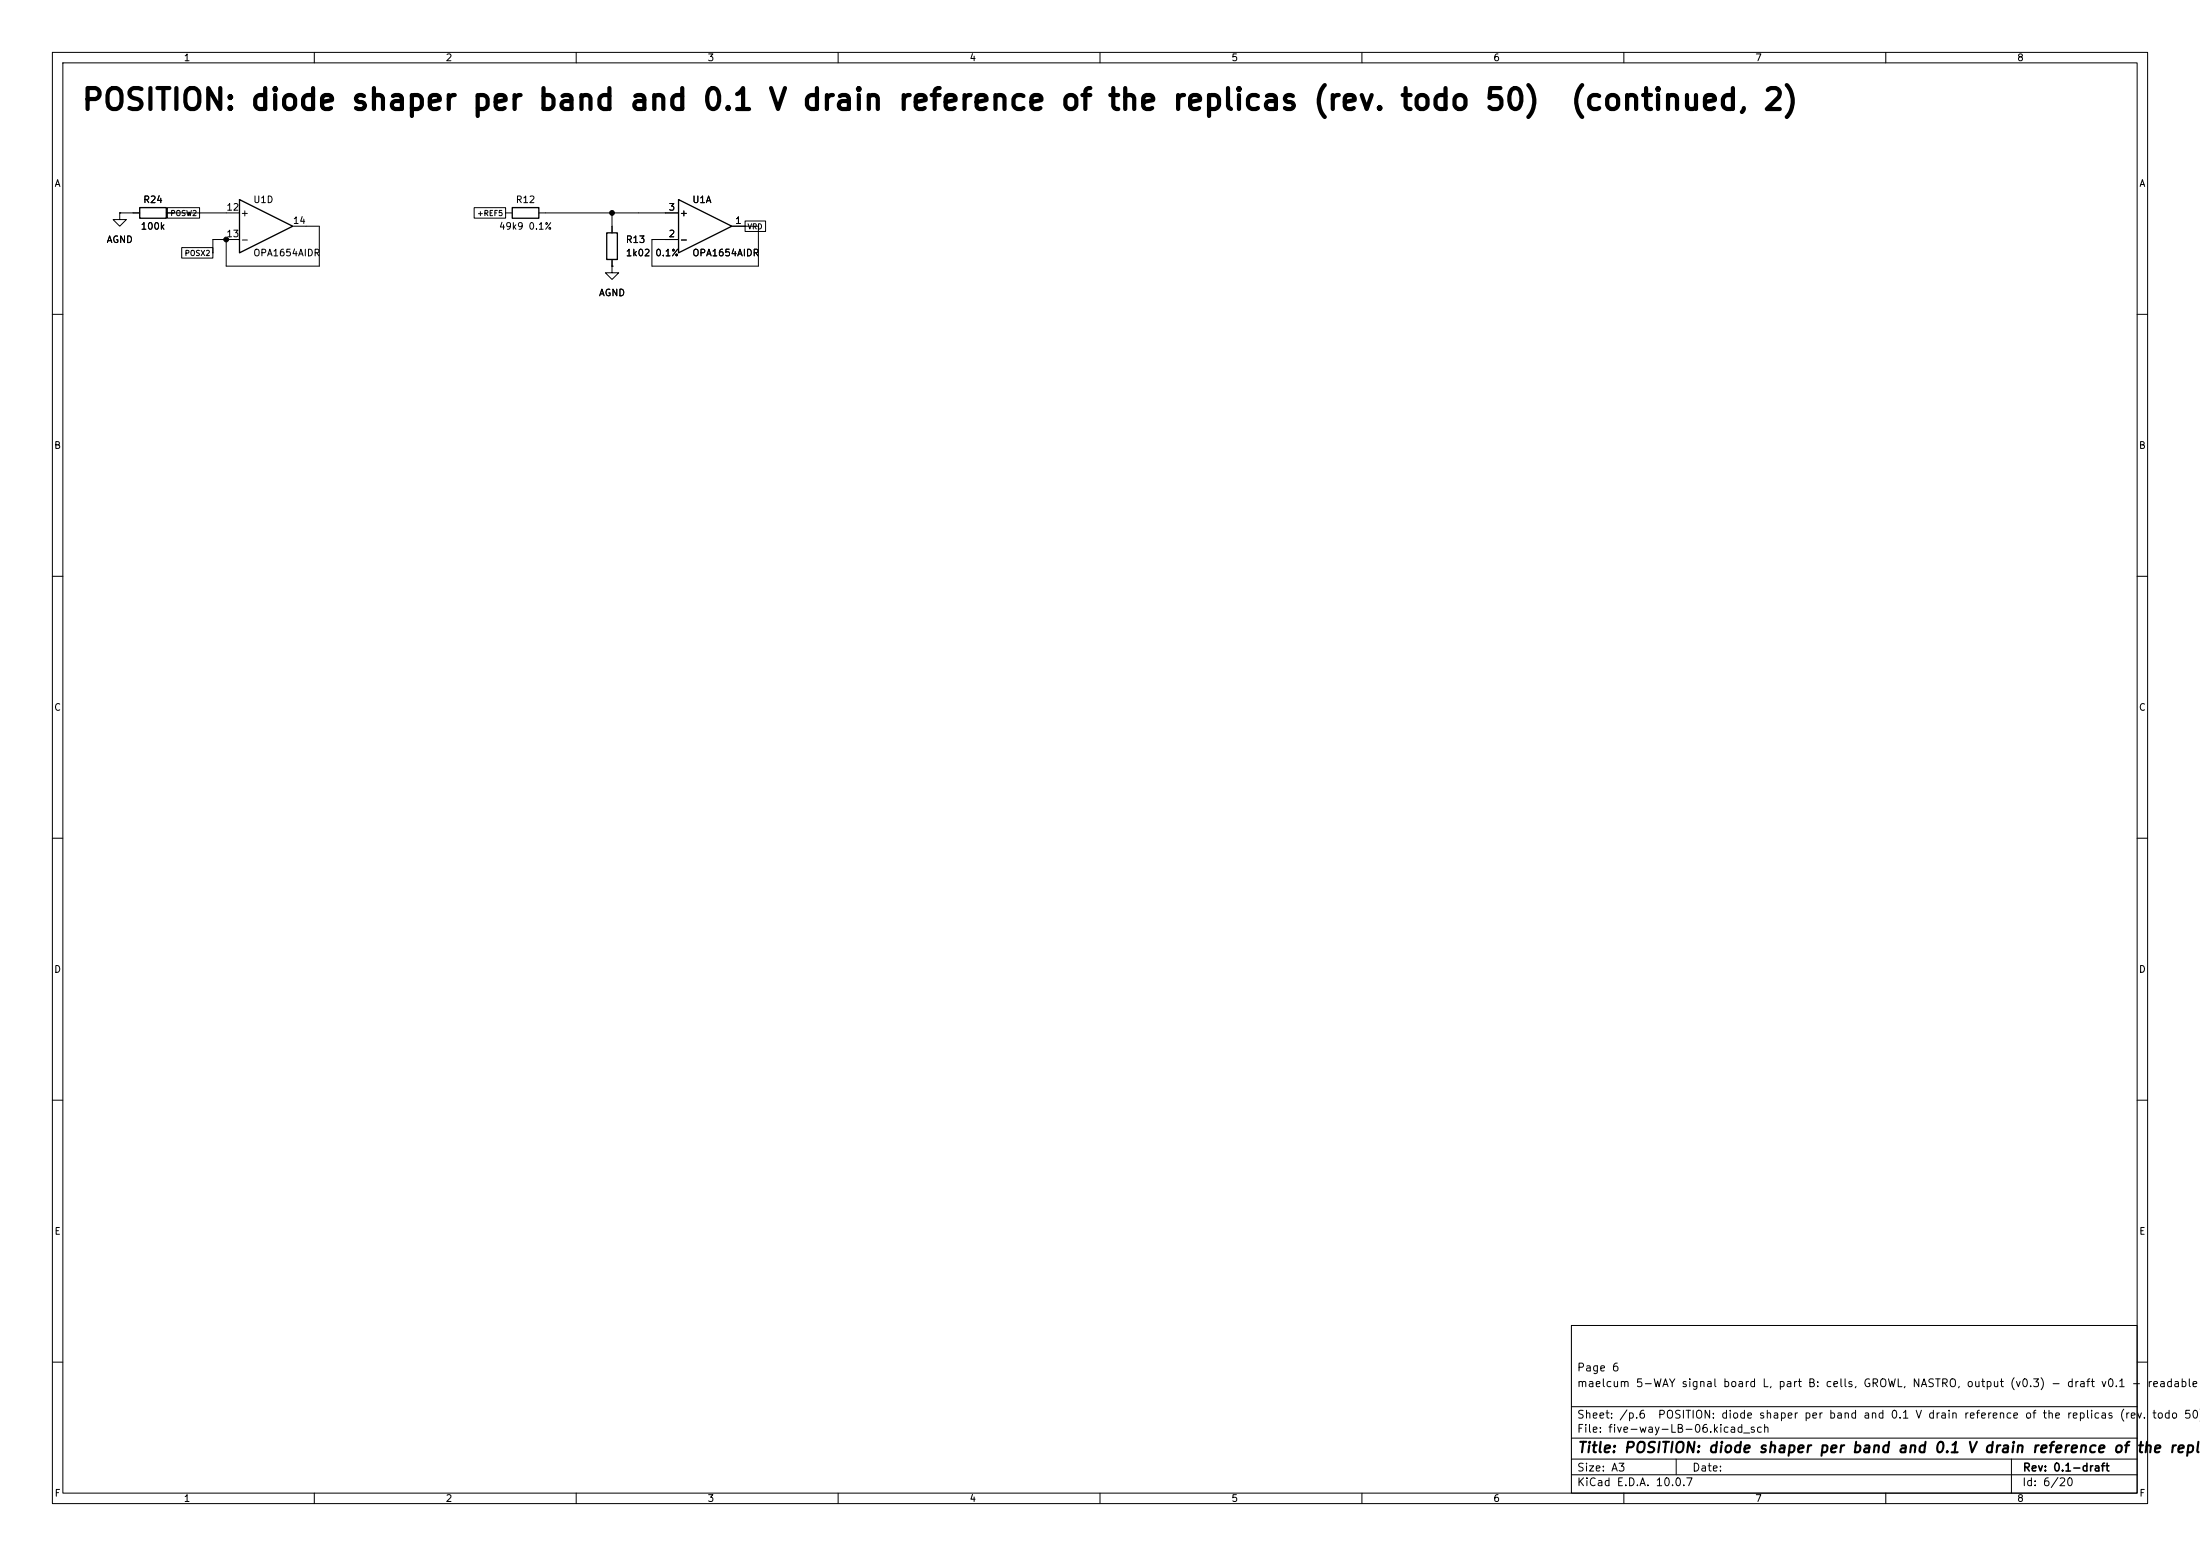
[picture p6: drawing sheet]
(kicad_sch
 (version 20260101)
 (generator "eeschema")
 (generator_version "10.0")
 (paper "A3")
 (title_block
  (title "POSITION: diode shaper per band and 0.1 V drain reference of the replicas (rev. todo 50)  (continued, 2)")
  (rev "0.1-draft")
  (comment 1 "maelcum 5-WAY signal board L, part B: cells, GROWL, NASTRO, output (v0.3) - draft v0.1 - readable schematic")
  (comment 2 "Page 6"))
 (lib_symbols
  (symbol
   "Amplifier_Operational:TL074"
   (pin_names
    (offset 0.127)) (exclude_from_sim no) (in_bom yes) (on_board yes)
   (in_pos_files yes)
   (duplicate_pin_numbers_are_jumpers no)
   (property
    "Reference"
    "U" (at 0 5.08 0) (show_name no) (do_not_autoplace no) (effects (font (size 1.27 1.27)) (justify left)))
   (property
    "Value"
    "TL074" (at 0 -5.08 0) (show_name no) (do_not_autoplace no) (effects (font (size 1.27 1.27)) (justify left)))
   (property
    "Footprint"
    "" (at -1.27 2.54 0) (show_name no) (do_not_autoplace no) (hide yes) (effects (font (size 1.27 1.27))))
   (property
    "Datasheet"
    "http://www.ti.com/lit/ds/symlink/tl071.pdf" (at 1.27 5.08 0) (show_name no) (do_not_autoplace no) (hide yes) (effects (font (size 1.27 1.27))))
   (property
    "Description"
    "Quad Low-Noise JFET-Input Operational Amplifiers, DIP-14/SOIC-14" (at 0 0 0) (show_name no) (do_not_autoplace no) (hide yes) (effects (font (size 1.27 1.27))))
   (property
    "ki_locked"
    "" (at 0 0 0) (show_name no) (do_not_autoplace no) (effects (font (size 1.27 1.27))))
   (property
    "ki_keywords"
    "quad opamp" (at 0 0 0) (show_name no) (do_not_autoplace no) (hide yes) (effects (font (size 1.27 1.27))))
   (property
    "ki_fp_filters"
    "SOIC*3.9x8.7mm*P1.27mm* DIP*W7.62mm* TSSOP*4.4x5mm*P0.65mm* SSOP*5.3x6.2mm*P0.65mm* MSOP*3x3mm*P0.5mm*" (at 0 0 0) (show_name no) (do_not_autoplace no) (hide yes) (effects (font (size 1.27 1.27))))
   (symbol
    "TL074_1_1"
    (polyline (pts (xy -5.08 5.08) (xy 5.08 0) (xy -5.08 -5.08) (xy -5.08 5.08)) (stroke (width 0.254) (type default)) (fill (type background)))
    (pin
    output
    line (at 7.62 0 180) (length 2.54) (name
    "" (effects (font (size 1.27 1.27)))) (number
    "1" (effects (font (size 1.27 1.27)))))
    (pin
    input
    line (at -7.62 -2.54 0) (length 2.54) (name
    "-" (effects (font (size 1.27 1.27)))) (number
    "2" (effects (font (size 1.27 1.27)))))
    (pin
    input
    line (at -7.62 2.54 0) (length 2.54) (name
    "+" (effects (font (size 1.27 1.27)))) (number
    "3" (effects (font (size 1.27 1.27))))))
   (symbol
    "TL074_2_1"
    (polyline (pts (xy -5.08 5.08) (xy 5.08 0) (xy -5.08 -5.08) (xy -5.08 5.08)) (stroke (width 0.254) (type default)) (fill (type background)))
    (pin
    input
    line (at -7.62 2.54 0) (length 2.54) (name
    "+" (effects (font (size 1.27 1.27)))) (number
    "5" (effects (font (size 1.27 1.27)))))
    (pin
    input
    line (at -7.62 -2.54 0) (length 2.54) (name
    "-" (effects (font (size 1.27 1.27)))) (number
    "6" (effects (font (size 1.27 1.27)))))
    (pin
    output
    line (at 7.62 0 180) (length 2.54) (name
    "" (effects (font (size 1.27 1.27)))) (number
    "7" (effects (font (size 1.27 1.27))))))
   (symbol
    "TL074_3_1"
    (polyline (pts (xy -5.08 5.08) (xy 5.08 0) (xy -5.08 -5.08) (xy -5.08 5.08)) (stroke (width 0.254) (type default)) (fill (type background)))
    (pin
    output
    line (at 7.62 0 180) (length 2.54) (name
    "" (effects (font (size 1.27 1.27)))) (number
    "8" (effects (font (size 1.27 1.27)))))
    (pin
    input
    line (at -7.62 -2.54 0) (length 2.54) (name
    "-" (effects (font (size 1.27 1.27)))) (number
    "9" (effects (font (size 1.27 1.27)))))
    (pin
    input
    line (at -7.62 2.54 0) (length 2.54) (name
    "+" (effects (font (size 1.27 1.27)))) (number
    "10" (effects (font (size 1.27 1.27))))))
   (symbol
    "TL074_4_1"
    (polyline (pts (xy -5.08 5.08) (xy 5.08 0) (xy -5.08 -5.08) (xy -5.08 5.08)) (stroke (width 0.254) (type default)) (fill (type background)))
    (pin
    input
    line (at -7.62 2.54 0) (length 2.54) (name
    "+" (effects (font (size 1.27 1.27)))) (number
    "12" (effects (font (size 1.27 1.27)))))
    (pin
    input
    line (at -7.62 -2.54 0) (length 2.54) (name
    "-" (effects (font (size 1.27 1.27)))) (number
    "13" (effects (font (size 1.27 1.27)))))
    (pin
    output
    line (at 7.62 0 180) (length 2.54) (name
    "" (effects (font (size 1.27 1.27)))) (number
    "14" (effects (font (size 1.27 1.27))))))
   (symbol
    "TL074_5_1"
    (pin
    power_in
    line (at -2.54 7.62 270) (length 3.81) (name
    "V+" (effects (font (size 1.27 1.27)))) (number
    "4" (effects (font (size 1.27 1.27)))))
    (pin
    power_in
    line (at -2.54 -7.62 90) (length 3.81) (name
    "V-" (effects (font (size 1.27 1.27)))) (number
    "11" (effects (font (size 1.27 1.27))))))
   (embedded_fonts no))
  (symbol
   "Device:R"
   (pin_numbers (hide yes))
   (pin_names
    (offset 0)) (exclude_from_sim no) (in_bom yes) (on_board yes)
   (in_pos_files yes)
   (duplicate_pin_numbers_are_jumpers no)
   (property
    "Reference"
    "R" (at 2.032 0 90) (show_name no) (do_not_autoplace no) (effects (font (size 1.27 1.27))))
   (property
    "Value"
    "R" (at 0 0 90) (show_name no) (do_not_autoplace no) (effects (font (size 1.27 1.27))))
   (property
    "Footprint"
    "" (at -1.778 0 90) (show_name no) (do_not_autoplace no) (hide yes) (effects (font (size 1.27 1.27))))
   (property
    "Datasheet"
    "" (at 0 0 0) (show_name no) (do_not_autoplace no) (hide yes) (effects (font (size 1.27 1.27))))
   (property
    "Description"
    "Resistor" (at 0 0 0) (show_name no) (do_not_autoplace no) (hide yes) (effects (font (size 1.27 1.27))))
   (property
    "ki_keywords"
    "R res resistor" (at 0 0 0) (show_name no) (do_not_autoplace no) (hide yes) (effects (font (size 1.27 1.27))))
   (property
    "ki_fp_filters"
    "R_*" (at 0 0 0) (show_name no) (do_not_autoplace no) (hide yes) (effects (font (size 1.27 1.27))))
   (symbol
    "R_0_1"
    (rectangle (start -1.016 -2.54) (end 1.016 2.54) (stroke (width 0.254) (type default)) (fill (type none))))
   (symbol
    "R_1_1"
    (pin
    passive
    line (at 0 3.81 270) (length 1.27) (name
    "" (effects (font (size 1.27 1.27)))) (number
    "1" (effects (font (size 1.27 1.27)))))
    (pin
    passive
    line (at 0 -3.81 90) (length 1.27) (name
    "" (effects (font (size 1.27 1.27)))) (number
    "2" (effects (font (size 1.27 1.27))))))
   (embedded_fonts no))
  (symbol
   "power:GND"
   (power global)
   (pin_numbers (hide yes))
   (pin_names
    (offset 0) (hide yes)) (exclude_from_sim no) (in_bom yes) (on_board yes)
   (in_pos_files yes)
   (duplicate_pin_numbers_are_jumpers no)
   (property
    "Reference"
    "#PWR" (at 0 -6.35 0) (show_name no) (do_not_autoplace no) (hide yes) (effects (font (size 1.27 1.27))))
   (property
    "Value"
    "GND" (at 0 -3.81 0) (show_name no) (do_not_autoplace no) (effects (font (size 1.27 1.27))))
   (property
    "Footprint"
    "" (at 0 0 0) (show_name no) (do_not_autoplace no) (hide yes) (effects (font (size 1.27 1.27))))
   (property
    "Datasheet"
    "" (at 0 0 0) (show_name no) (do_not_autoplace no) (hide yes) (effects (font (size 1.27 1.27))))
   (property
    "Description"
    "Power symbol creates a global label with name \"GND\" , ground" (at 0 0 0) (show_name no) (do_not_autoplace no) (hide yes) (effects (font (size 1.27 1.27))))
   (property
    "ki_keywords"
    "global power" (at 0 0 0) (show_name no) (do_not_autoplace no) (hide yes) (effects (font (size 1.27 1.27))))
   (symbol
    "GND_0_1"
    (polyline (pts (xy 0 0) (xy 0 -1.27) (xy 1.27 -1.27) (xy 0 -2.54) (xy -1.27 -1.27) (xy 0 -1.27)) (stroke (width 0) (type default)) (fill (type none))))
   (symbol
    "GND_1_1"
    (pin
    power_in
    line (at 0 0 270) (length 0) (name
    "" (effects (font (size 1.27 1.27)))) (number
    "1" (effects (font (size 1.27 1.27))))))
   (embedded_fonts no)))
 (text
  "POSITION: diode shaper per band and 0.1 V drain reference of the replicas (rev. todo 50)  (continued, 2)"
  (exclude_from_sim no)
  (at 15.24 21.59 0)
  (effects (font (size 4 4)
    (bold yes)) (justify left bottom)))
 (symbol
  (lib_id "Amplifier_Operational:TL074")
  (at 50.8 43.18 0)
  (unit 4)
  (body_style 1)
  (exclude_from_sim no)
  (in_bom yes)
  (on_board yes)
  (dnp no)
  (property
   "Reference"
   "U1" (at 48.26 38.1 0) (effects (font (size 1.27 1.27)) (justify left)))
  (property
   "Value"
   "OPA1654AIDR" (at 48.26 48.26 0) (effects (font (size 1.27 1.27)) (justify left)))
  (property
   "Footprint"
   "Package_SO:SOIC-14_3.9x8.7mm_P1.27mm" (at 50.8 43.18 0) (effects (font (size 1.27 1.27)) (justify left) (hide yes)))
  (property
   "Datasheet"
   "" (at 50.8 43.18 0) (effects (font (size 1.27 1.27)) (justify left) (hide yes)))
  (property
   "Nota"
   "buffer del pot POSITION, shaper, riferimento di drain" (at 50.8 43.18 0) (effects (font (size 1.27 1.27)) (justify left) (hide yes)))
  (pin
   "12")
  (pin
   "13")
  (pin
   "14")
  (instances (project
    "five-way-LB" (path
    "/1dfb2ae9-647e-5b83-8b33-246197ec8eee/acd44e3e-8315-54fd-99d5-6b6261b5b6d9" (reference "U1") (unit 4)))))
 (wire
  (pts (xy 43.18 40.64) (xy 38.1 40.64))
  (stroke (width 0) (type default)))
 (symbol
  (lib_id "Device:R")
  (at 29.21 40.64 270)
  (unit 1)
  (body_style 1)
  (exclude_from_sim no)
  (in_bom yes)
  (on_board yes)
  (dnp no)
  (property
   "Reference"
   "R24" (at 29.21 38.1 90) (effects (font (size 1.27 1.27))))
  (property
   "Value"
   "100k" (at 29.21 43.18 90) (effects (font (size 1.27 1.27))))
  (property
   "Footprint"
   "Resistor_SMD:R_0805_2012Metric" (at 29.21 40.64 0) (effects (font (size 1.27 1.27)) (justify left) (hide yes)))
  (property
   "Datasheet"
   "" (at 29.21 40.64 0) (effects (font (size 1.27 1.27)) (justify left) (hide yes)))
  (property
   "Nota"
   "pot staccato = inizio corsa" (at 29.21 40.64 0) (effects (font (size 1.27 1.27)) (justify left) (hide yes)))
  (pin
   "1")
  (pin
   "2")
  (instances (project
    "five-way-LB" (path
    "/1dfb2ae9-647e-5b83-8b33-246197ec8eee/acd44e3e-8315-54fd-99d5-6b6261b5b6d9" (reference "R24") (unit 1)))))
 (wire
  (pts (xy 38.1 40.64) (xy 33.02 40.64))
  (stroke (width 0) (type default)))
 (wire
  (pts (xy 25.4 40.64) (xy 22.86 40.64))
  (stroke (width 0) (type default)))
 (symbol
  (lib_id "power:GND")
  (at 22.86 40.64 0)
  (unit 1)
  (body_style 1)
  (exclude_from_sim no)
  (in_bom yes)
  (on_board yes)
  (dnp no)
  (property
   "Reference"
   "#PWR001" (at 22.86 40.64 0) (effects (font (size 1.27 1.27)) (justify left) (hide yes)))
  (property
   "Value"
   "AGND" (at 22.86 45.72 0) (effects (font (size 1.27 1.27))))
  (property
   "Footprint"
   "" (at 22.86 40.64 0) (effects (font (size 1.27 1.27)) (justify left) (hide yes)))
  (property
   "Datasheet"
   "" (at 22.86 40.64 0) (effects (font (size 1.27 1.27)) (justify left) (hide yes)))
  (pin
   "1")
  (instances (project
    "five-way-LB" (path
    "/1dfb2ae9-647e-5b83-8b33-246197ec8eee/acd44e3e-8315-54fd-99d5-6b6261b5b6d9" (reference "#PWR001") (unit 1)))))
 (wire
  (pts (xy 43.18 45.72) (xy 40.64 45.72))
  (stroke (width 0) (type default)))
 (wire
  (pts (xy 40.64 45.72) (xy 40.64 48.26))
  (stroke (width 0) (type default)))
 (symbol
  (lib_id "Amplifier_Operational:TL074")
  (at 134.62 43.18 0)
  (unit 1)
  (body_style 1)
  (exclude_from_sim no)
  (in_bom yes)
  (on_board yes)
  (dnp no)
  (property
   "Reference"
   "U1" (at 132.08 38.1 0) (effects (font (size 1.27 1.27)) (justify left)))
  (property
   "Value"
   "OPA1654AIDR" (at 132.08 48.26 0) (effects (font (size 1.27 1.27)) (justify left)))
  (property
   "Footprint"
   "Package_SO:SOIC-14_3.9x8.7mm_P1.27mm" (at 134.62 43.18 0) (effects (font (size 1.27 1.27)) (justify left) (hide yes)))
  (property
   "Datasheet"
   "" (at 134.62 43.18 0) (effects (font (size 1.27 1.27)) (justify left) (hide yes)))
  (property
   "Nota"
   "buffer del pot POSITION, shaper, riferimento di drain" (at 134.62 43.18 0) (effects (font (size 1.27 1.27)) (justify left) (hide yes)))
  (pin
   "1")
  (pin
   "2")
  (pin
   "3")
  (instances (project
    "five-way-LB" (path
    "/1dfb2ae9-647e-5b83-8b33-246197ec8eee/acd44e3e-8315-54fd-99d5-6b6261b5b6d9" (reference "U1") (unit 1)))))
 (wire
  (pts (xy 127 40.64) (xy 121.92 40.64))
  (stroke (width 0) (type default)))
 (symbol
  (lib_id "Device:R")
  (at 116.84 46.99 0)
  (unit 1)
  (body_style 1)
  (exclude_from_sim no)
  (in_bom yes)
  (on_board yes)
  (dnp no)
  (property
   "Reference"
   "R13" (at 119.38 45.72 0) (effects (font (size 1.27 1.27)) (justify left)))
  (property
   "Value"
   "1k02 0.1%" (at 119.38 48.26 0) (effects (font (size 1.27 1.27)) (justify left)))
  (property
   "Footprint"
   "Resistor_SMD:R_0805_2012Metric" (at 116.84 46.99 0) (effects (font (size 1.27 1.27)) (justify left) (hide yes)))
  (property
   "Datasheet"
   "" (at 116.84 46.99 0) (effects (font (size 1.27 1.27)) (justify left) (hide yes)))
  (pin
   "1")
  (pin
   "2")
  (instances (project
    "five-way-LB" (path
    "/1dfb2ae9-647e-5b83-8b33-246197ec8eee/acd44e3e-8315-54fd-99d5-6b6261b5b6d9" (reference "R13") (unit 1)))))
 (symbol
  (lib_id "Device:R")
  (at 100.33 40.64 90)
  (unit 1)
  (body_style 1)
  (exclude_from_sim no)
  (in_bom yes)
  (on_board yes)
  (dnp no)
  (property
   "Reference"
   "R12" (at 100.33 38.1 90) (effects (font (size 1.27 1.27))))
  (property
   "Value"
   "49k9 0.1%" (at 100.33 43.18 90) (effects (font (size 1.27 1.27))))
  (property
   "Footprint"
   "Resistor_SMD:R_0805_2012Metric" (at 100.33 40.64 0) (effects (font (size 1.27 1.27)) (justify left) (hide yes)))
  (property
   "Datasheet"
   "" (at 100.33 40.64 0) (effects (font (size 1.27 1.27)) (justify left) (hide yes)))
  (property
   "Nota"
   "Vds dei replica: 5 x 1,02/50,92 = 0,1002 V" (at 100.33 40.64 0) (effects (font (size 1.27 1.27)) (justify left) (hide yes)))
  (pin
   "1")
  (pin
   "2")
  (instances (project
    "five-way-LB" (path
    "/1dfb2ae9-647e-5b83-8b33-246197ec8eee/acd44e3e-8315-54fd-99d5-6b6261b5b6d9" (reference "R12") (unit 1)))))
 (wire
  (pts (xy 121.92 40.64) (xy 116.84 40.64))
  (stroke (width 0) (type default)))
 (wire
  (pts (xy 116.84 40.64) (xy 116.84 43.18))
  (stroke (width 0) (type default)))
 (wire
  (pts (xy 116.84 40.64) (xy 104.14 40.64))
  (stroke (width 0) (type default)))
 (junction
  (at 116.84 40.64)
  (diameter 0)
  (color 0 0 0 0))
 (symbol
  (lib_id "power:GND")
  (at 116.84 50.8 0)
  (unit 1)
  (body_style 1)
  (exclude_from_sim no)
  (in_bom yes)
  (on_board yes)
  (dnp no)
  (property
   "Reference"
   "#PWR002" (at 116.84 50.8 0) (effects (font (size 1.27 1.27)) (justify left) (hide yes)))
  (property
   "Value"
   "AGND" (at 116.84 55.88 0) (effects (font (size 1.27 1.27))))
  (property
   "Footprint"
   "" (at 116.84 50.8 0) (effects (font (size 1.27 1.27)) (justify left) (hide yes)))
  (property
   "Datasheet"
   "" (at 116.84 50.8 0) (effects (font (size 1.27 1.27)) (justify left) (hide yes)))
  (pin
   "1")
  (instances (project
    "five-way-LB" (path
    "/1dfb2ae9-647e-5b83-8b33-246197ec8eee/acd44e3e-8315-54fd-99d5-6b6261b5b6d9" (reference "#PWR002") (unit 1)))))
 (wire
  (pts (xy 127 45.72) (xy 124.46 45.72))
  (stroke (width 0) (type default)))
 (wire
  (pts (xy 124.46 50.8) (xy 124.46 45.72))
  (stroke (width 0) (type default)))
 (wire
  (pts (xy 43.18 45.72) (xy 43.18 50.8))
  (stroke (width 0) (type default)))
 (wire
  (pts (xy 43.18 50.8) (xy 60.96 50.8))
  (stroke (width 0) (type default)))
 (wire
  (pts (xy 60.96 50.8) (xy 60.96 43.18))
  (stroke (width 0) (type default)))
 (wire
  (pts (xy 60.96 43.18) (xy 58.42 43.18))
  (stroke (width 0) (type default)))
 (wire
  (pts (xy 124.46 50.8) (xy 144.78 50.8))
  (stroke (width 0) (type default)))
 (wire
  (pts (xy 144.78 50.8) (xy 144.78 43.18))
  (stroke (width 0) (type default)))
 (wire
  (pts (xy 144.78 43.18) (xy 142.24 43.18))
  (stroke (width 0) (type default)))
 (junction
  (at 43.18 45.72)
  (diameter 0)
  (color 0 0 0 0))
 (global_label
  "POSW2"
  (shape passive)
  (at 38.1 40.64 180)
  (fields_autoplaced yes)
  (effects (font (size 1 1)) (justify right)))
 (global_label
  "POSX2"
  (shape passive)
  (at 40.64 48.26 180)
  (fields_autoplaced yes)
  (effects (font (size 1 1)) (justify right)))
 (global_label
  "VRD"
  (shape passive)
  (at 142.24 43.18 0)
  (fields_autoplaced yes)
  (effects (font (size 1 1)) (justify left)))
 (global_label
  "+REF5"
  (shape passive)
  (at 96.52 40.64 180)
  (fields_autoplaced yes)
  (effects (font (size 1 1)) (justify right))))
